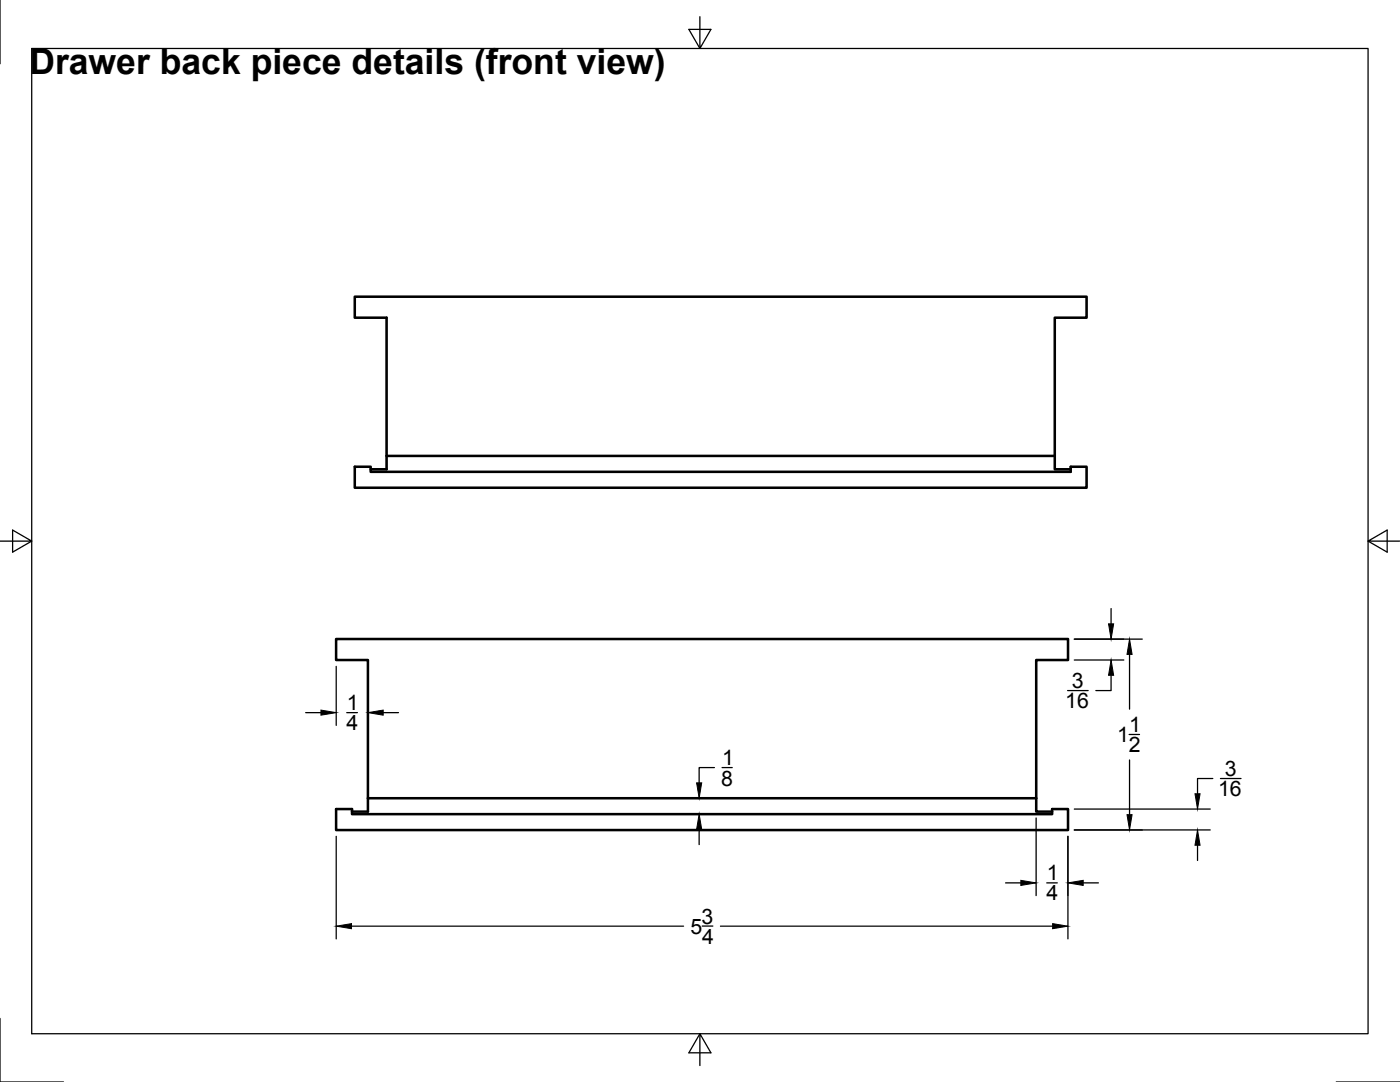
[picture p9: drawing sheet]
<svg xmlns="http://www.w3.org/2000/svg" width="279mm" height="216mm" viewBox="0 0 279 216" stroke-linecap="round" stroke-linejoin="round" font-family="sans-serif">
<!-- layer: Visible -->
<path d="M70.8 93.1h3.2v1h139.7v-1h3.2v4.2h-146.1zM77.2 91h133.3M210.5 91v2.6h3.2M210.5 91v-27.6h6.4v-4.2h-146.1v4.2h6.4v30.2h-3.2M73.4 159.3v-27.6h-6.3v-4.2h146v4.2h-6.3v27.6M73.4 159.3v2.6h-3.1M73.4 159.3h133.4M206.8 159.3v2.6h3.2M67.1 161.4h3.2v1.1h139.7v-1.1h3.1v4.2h-146z" fill="none" stroke="#000" stroke-width=".51"/>
<!-- layer: Border -->
<path d="M0 0v12.7M6.3 9.7h266.7v196.6h-266.7zM139.7 3.3v6.4l2.2-3.8h-4.4l2.2 3.8M0 108h6.3l-3.8-2.2v4.4l3.8-2.2M273 108l3.8 2.2v-4.4l-3.8 2.2h6.4M0 203.2v12.7h12.7M139.7 206.3l-2.2 3.8h4.4l-2.2-3.8v6.3M266.7 215.9h12.7" fill="none" stroke="#000" stroke-width=".25"/>
<!-- layer: Dimensions -->
<g fill="none" stroke="#000" stroke-width=".25">
<path d="M67.1 133v11.7M73.4 133v11.7M213.1 137.8h4.1M214.4 127.5h13.6M214.4 131.7h9.9M221.7 134.7v3.1h-3M221.7 121.4v3.1M225.4 130.6v10.9M61 142.2h3.1M69.2 142.2h2.1M76.5 142.2h3M137 159.3h1.3"/>
<path d="M142.6 153.2h-3.1v3M144.1 153.2h2M225.3 146.6h2.1M225.4 151.6v11M242 155.3h-3v3.1M243.6 155.3h4.1M67.1 166.9v20.4M137 162.4h1.3M139.5 165.5v3M200.7 176.2h3M206.8 163.2v15.5M208.9 176.2h2.1"/>
<path d="M213.1 166.9v20.4M214.4 165.6h27.1M214.4 161.4h27.1M216.2 176.2h3M239 168.7v3M70.1 184.8h66.3M140.1 184.8h2.2M143.8 184.8h66.3"/>
</g>
<g fill="#000" stroke="#000" stroke-width=".2">
<path d="M221.2 124.5h1l-.5 3zM221.7 131.7l.5 3h-1zM225.4 127.5l.5 3.1h-1zM64.1 141.7l3 .5-3 .5zM73.4 142.2l3.1-.5v1zM139 156.2h1l-.5 3.1zM238.5 158.4h1l-.5 3zM139.5 162.4l.5 3.1h-1zM203.7 175.7l3.1 .5-3.1 .5zM213.1 176.2l3.1-.5v1zM224.9 162.6h1l-.5 3zM239 165.6l.5 3.1h-1z"/>
<path d="M67.1 184.8l3-.5v1zM210.1 184.3l3 .5-3 .5z"/>
</g>
<text font-size="7.1" x="5.9" y="14.8">Drawer back piece details (front view)</text>
<g font-size="4.3">
<text x="213.9" y="137.3">3</text>
<text x="69.2" y="141.7">1</text>
<text x="212.6" y="141.4">16</text>
<text x="69.2" y="145.7">4</text>
<text x="223" y="148.1">1</text>
<text x="225.4" y="146">1</text>
<text x="144.1" y="152.7">1</text>
<text x="225.3" y="150.1">2</text>
<text x="244.4" y="154.8">3</text>
<text x="143.9" y="156.8">8</text>
<text x="243.1" y="158.9">16</text>
<text x="208.9" y="179.7">4</text>
<text x="208.9" y="175.7">1</text>
<text x="140" y="184.3">3</text>
<text x="137.8" y="186.3">5</text>
<text x="140.1" y="188.3">4</text>
</g>
</svg>
